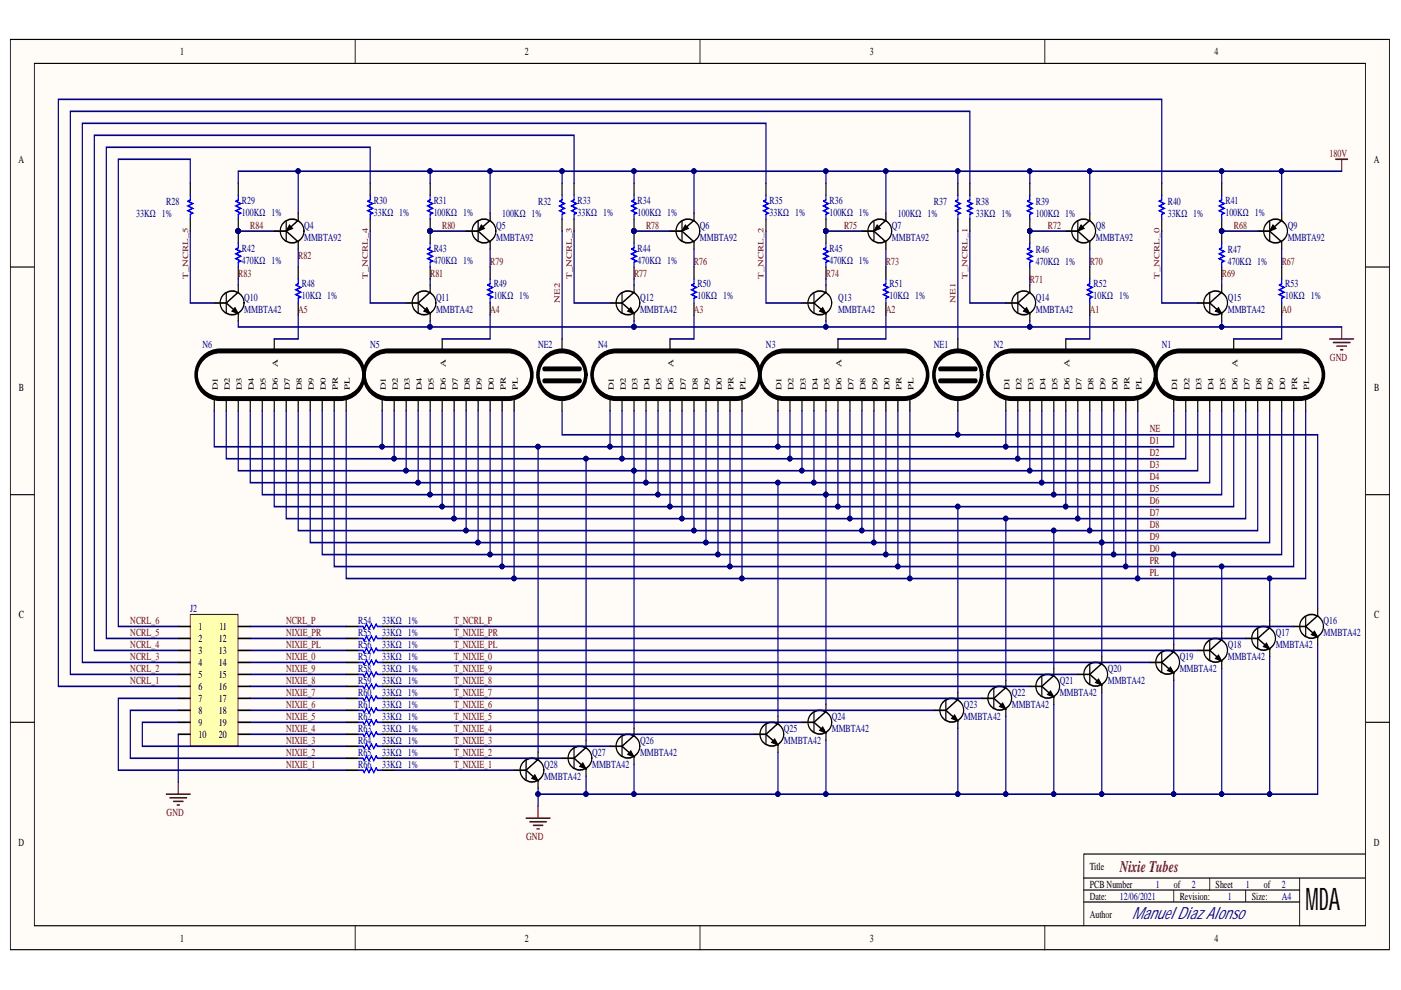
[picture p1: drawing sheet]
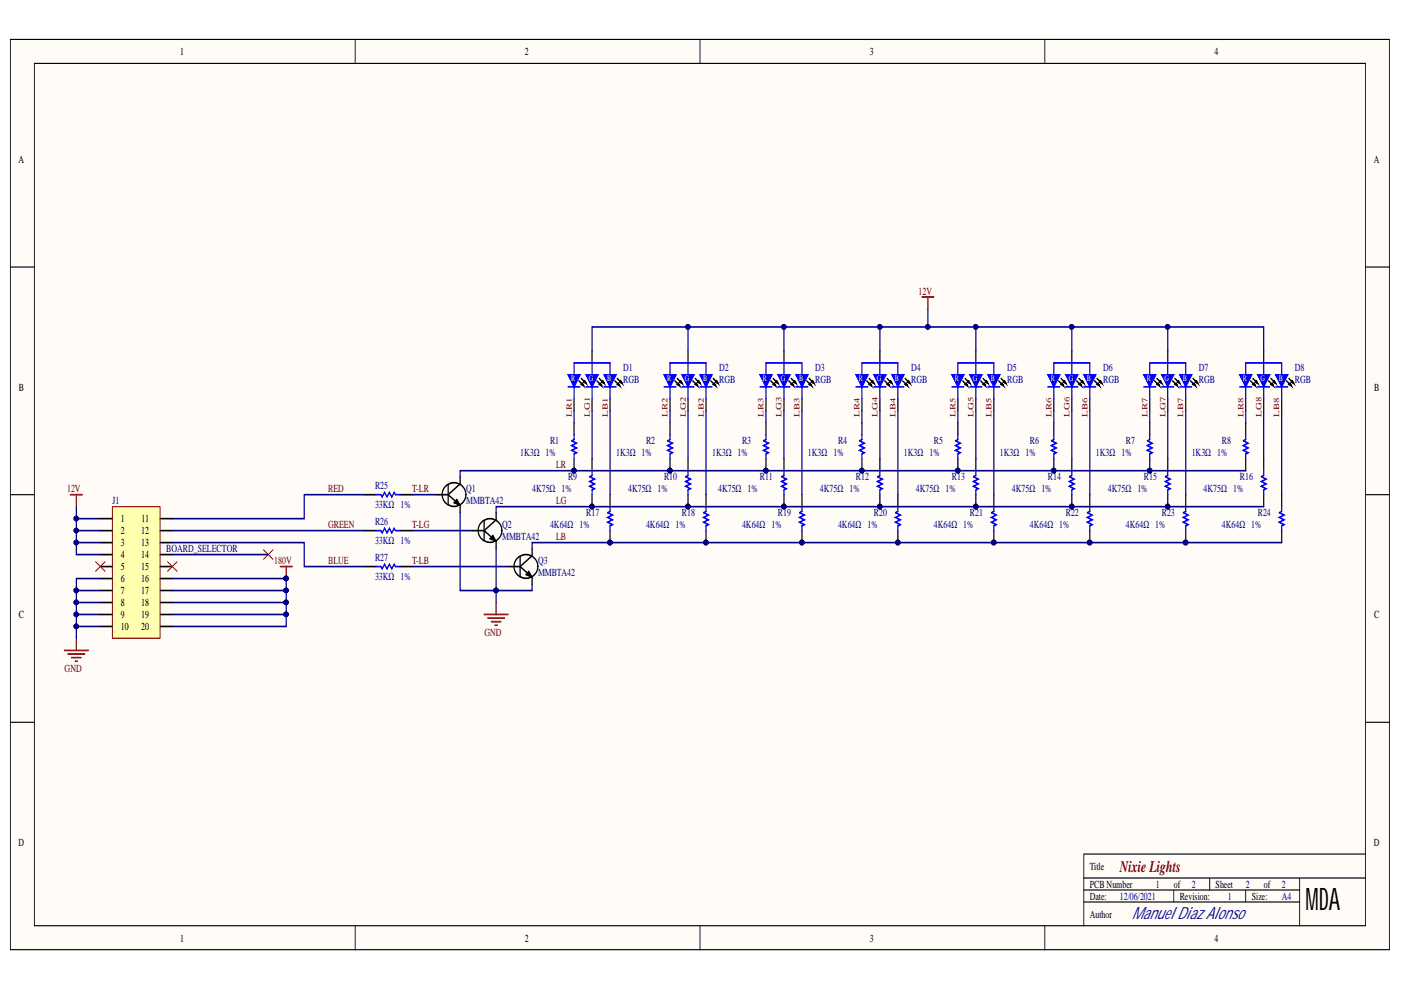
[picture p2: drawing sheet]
# Altium project NixieClock_B1.PrjPcb
2 sheets, 112 parts. Net scope: global (net labels, ports and power ports of the same name join across sheets).
Board file: NixieClock_B1.PcbDoc
Sheets:
  nixie_tube.SchDoc
  nixie_light.SchDoc

## Sheet nixie_tube.SchDoc: Nixie Tubes
size A4; Author: Manuel Diaz Alonso; Address1: 1; Address2: 2; Revision: 1; SheetNumber: 1; SheetTotal: 2

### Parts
J2  PIN_2X10  [PIN_2X10_HDR]  (value not drawn)
N1  NIXIE-IN14  [NIXIE_IN-14]  (value not drawn)
N2  NIXIE-IN14  [NIXIE_IN-14]  (value not drawn)
N3  NIXIE-IN14  [NIXIE_IN-14]  (value not drawn)
N4  NIXIE-IN14  [NIXIE_IN-14]  (value not drawn)
N5  NIXIE-IN14  [NIXIE_IN-14]  (value not drawn)
N6  NIXIE-IN14  [NIXIE_IN-14]  (value not drawn)
NE1  NIXIE-IN3  [NIXIE_IN-3]  (value not drawn)
NE2  NIXIE-IN3  [NIXIE_IN-3]  (value not drawn)
Q4  MMBTA92  [SOT-23]
Q5  MMBTA92  [SOT-23]
Q6  MMBTA92  [SOT-23]
Q7  MMBTA92  [SOT-23]
Q8  MMBTA92  [SOT-23]
Q9  MMBTA92  [SOT-23]
Q10  MMBTA42  [SOT-23]
Q11  MMBTA42  [SOT-23]
Q12  MMBTA42  [SOT-23]
Q13  MMBTA42  [SOT-23]
Q14  MMBTA42  [SOT-23]
Q15  MMBTA42  [SOT-23]
Q16  MMBTA42  [SOT-23]
Q17  MMBTA42  [SOT-23]
Q18  MMBTA42  [SOT-23]
Q19  MMBTA42  [SOT-23]
Q20  MMBTA42  [SOT-23]
Q21  MMBTA42  [SOT-23]
Q22  MMBTA42  [SOT-23]
Q23  MMBTA42  [SOT-23]
Q24  MMBTA42  [SOT-23]
Q25  MMBTA42  [SOT-23]
Q26  MMBTA42  [SOT-23]
Q27  MMBTA42  [SOT-23]
Q28  MMBTA42  [SOT-23]
R28  33KΩ   1%  [0603]
R29  100KΩ   1%  [0603]
R30  33KΩ   1%  [0603]
R31  100KΩ   1%  [0603]
R32  100KΩ   1%  [0603]
R33  33KΩ   1%  [0603]
R34  100KΩ   1%  [0603]
R35  33KΩ   1%  [0603]
R36  100KΩ   1%  [0603]
R37  100KΩ   1%  [0603]
R38  33KΩ   1%  [0603]
R39  100KΩ   1%  [0603]
R40  33KΩ   1%  [0603]
R41  100KΩ   1%  [0603]
R42  470KΩ   1%  [0603]
R43  470KΩ   1%  [0603]
R44  470KΩ   1%  [0603]
R45  470KΩ   1%  [0603]
R46  470KΩ   1%  [0603]
R47  470KΩ   1%  [0603]
R48  10KΩ   1%  [0603]
R49  10KΩ   1%  [0603]
R50  10KΩ   1%  [0603]
R51  10KΩ   1%  [0603]
R52  10KΩ   1%  [0603]
R53  10KΩ   1%  [0603]
R54  33KΩ   1%  [0603]
R55  33KΩ   1%  [0603]
R56  33KΩ   1%  [0603]
R57  33KΩ   1%  [0603]
R58  33KΩ   1%  [0603]
R59  33KΩ   1%  [0603]
R60  33KΩ   1%  [0603]
R61  33KΩ   1%  [0603]
R62  33KΩ   1%  [0603]
R63  33KΩ   1%  [0603]
R64  33KΩ   1%  [0603]
R65  33KΩ   1%  [0603]
R66  33KΩ   1%  [0603]

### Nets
180V: Q4.2(E) Q5.2(E) Q6.2(E) Q7.2(E) Q8.2(E) Q9.2(E) R29.2 R31.2 R32.2 R34.2 R36.2 R37.2 R39.2 R41.2
GND: J2.10 Q10.2(E) Q11.2(E) Q12.2(E) Q13.2(E) Q14.2(E) Q15.2(E) Q16.2(E) Q17.2(E) Q18.2(E) Q19.2(E) Q20.2(E) Q21.2(E) Q22.2(E) Q23.2(E) Q24.2(E) Q25.2(E) Q26.2(E) Q27.2(E) Q28.2(E)
A0: N1.1(A) R53.1
A1: N2.1(A) R52.1
A2: N3.1(A) R51.1
A3: N4.1(A) R50.1
A4: N5.1(A) R49.1
A5: N6.1(A) R48.1
D0: N1.12(D0) N2.12(D0) N3.12(D0) N4.12(D0) N5.12(D0) N6.12(D0) Q19.3(C)
D1: N1.3(D1) N2.3(D1) N3.3(D1) N4.3(D1) N5.3(D1) N6.3(D1) Q28.3(C)
D2: N1.4(D2) N2.4(D2) N3.4(D2) N4.4(D2) N5.4(D2) N6.4(D2) Q27.3(C)
D3: N1.5(D3) N2.5(D3) N3.5(D3) N4.5(D3) N5.5(D3) N6.5(D3) Q26.3(C)
D4: N1.6(D4) N2.6(D4) N3.6(D4) N4.6(D4) N5.6(D4) N6.6(D4) Q25.3(C)
D5: N1.7(D5) N2.7(D5) N3.7(D5) N4.7(D5) N5.7(D5) N6.7(D5) Q24.3(C)
D6: N1.8(D6) N2.8(D6) N3.8(D6) N4.8(D6) N5.8(D6) N6.8(D6) Q23.3(C)
D7: N1.9(D7) N2.9(D7) N3.9(D7) N4.9(D7) N5.9(D7) N6.9(D7) Q22.3(C)
D8: N1.10(D8) N2.10(D8) N3.10(D8) N4.10(D8) N5.10(D8) N6.10(D8) Q21.3(C)
D9: N1.11(D9) N2.11(D9) N3.11(D9) N4.11(D9) N5.11(D9) N6.11(D9) Q20.3(C)
NCRL_1: J2.6 R40.1
NCRL_2: J2.5 R38.2
NCRL_3: J2.4 R35.2
NCRL_4: J2.3 R33.1
NCRL_5: J2.2 R30.2
NCRL_6: J2.1 R28.2
NCRL_P: J2.11 R54.1
NE: NE1.2 NE2.2 Q16.3(C)
NE1: NE1.1 R37.1
NE2: NE2.1 R32.1
NIXIE_0: J2.14 R57.1
NIXIE_1: J2.7 R66.1
NIXIE_2: J2.8 R65.1
NIXIE_3: J2.9 R64.1
NIXIE_4: J2.20 R63.1
NIXIE_5: J2.19 R62.1
NIXIE_6: J2.18 R61.1
NIXIE_7: J2.17 R60.1
NIXIE_8: J2.16 R59.1
NIXIE_9: J2.15 R58.1
NIXIE_PL: J2.13 R56.1
NIXIE_PR: J2.12 R55.1
PL: N1.2(PL) N2.2(PL) N3.2(PL) N4.2(PL) N5.2(PL) N6.2(PL) Q17.3(C)
PR: N1.13(PR) N2.13(PR) N3.13(PR) N4.13(PR) N5.13(PR) N6.13(PR) Q18.3(C)
R67: Q9.3(C) R53.2
R68: Q9.1(B) R41.1 R47.2
R69: Q15.3(C) R47.1
R70: Q8.3(C) R52.2
R71: Q14.3(C) R46.1
R72: Q8.1(B) R39.1 R46.2
R73: Q7.3(C) R51.2
R74: Q13.3(C) R45.1
R75: Q7.1(B) R36.1 R45.2
R76: Q6.3(C) R50.2
R77: Q12.3(C) R44.1
R78: Q6.1(B) R34.1 R44.2
R79: Q5.3(C) R49.2
R80: Q5.1(B) R31.1 R43.2
R81: Q11.3(C) R43.1
R82: Q4.3(C) R48.2
R83: Q10.3(C) R42.1
R84: Q4.1(B) R29.1 R42.2
T_NCRL_0: Q15.1(B) R40.2
T_NCRL_1: Q14.1(B) R38.1
T_NCRL_2: Q13.1(B) R35.1
T_NCRL_3: Q12.1(B) R33.2
T_NCRL_4: Q11.1(B) R30.1
T_NCRL_5: Q10.1(B) R28.1
T_NCRL_P: Q16.1(B) R54.2
T_NIXIE_0: Q19.1(B) R57.2
T_NIXIE_1: Q28.1(B) R66.2
T_NIXIE_2: Q27.1(B) R65.2
T_NIXIE_3: Q26.1(B) R64.2
T_NIXIE_4: Q25.1(B) R63.2
T_NIXIE_5: Q24.1(B) R62.2
T_NIXIE_6: Q23.1(B) R61.2
T_NIXIE_7: Q22.1(B) R60.2
T_NIXIE_8: Q21.1(B) R59.2
T_NIXIE_9: Q20.1(B) R58.2
T_NIXIE_PL: Q18.1(B) R56.2
T_NIXIE_PR: Q17.1(B) R55.2

## Sheet nixie_light.SchDoc: Nixie Lights
size A4; Author: Manuel Diaz Alonso; Address1: 1; Address2: 2; Revision: 1; SheetNumber: 2; SheetTotal: 2

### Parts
D1  RGB  [1210-RGB]
D2  RGB  [1210-RGB]
D3  RGB  [1210-RGB]
D4  RGB  [1210-RGB]
D5  RGB  [1210-RGB]
D6  RGB  [1210-RGB]
D7  RGB  [1210-RGB]
D8  RGB  [1210-RGB]
J1  PIN_2X10  [PIN_2X10_HDR]  (value not drawn)
Q1  MMBTA42  [SOT-23]
Q2  MMBTA42  [SOT-23]
Q3  MMBTA42  [SOT-23]
R1  1K3Ω   1%  [0603]
R2  1K3Ω   1%  [0603]
R3  1K3Ω   1%  [0603]
R4  1K3Ω   1%  [0603]
R5  1K3Ω   1%  [0603]
R6  1K3Ω   1%  [0603]
R7  1K3Ω   1%  [0603]
R8  1K3Ω   1%  [0603]
R9  4K75Ω   1%  [0603]
R10  4K75Ω   1%  [0603]
R11  4K75Ω   1%  [0603]
R12  4K75Ω   1%  [0603]
R13  4K75Ω   1%  [0603]
R14  4K75Ω   1%  [0603]
R15  4K75Ω   1%  [0603]
R16  4K75Ω   1%  [0603]
R17  4K64Ω   1%  [0603]
R18  4K64Ω   1%  [0603]
R19  4K64Ω   1%  [0603]
R20  4K64Ω   1%  [0603]
R21  4K64Ω   1%  [0603]
R22  4K64Ω   1%  [0603]
R23  4K64Ω   1%  [0603]
R24  4K64Ω   1%  [0603]
R25  33KΩ   1%  [0603]
R26  33KΩ   1%  [0603]
R27  33KΩ   1%  [0603]

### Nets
12V: D1.2(A) D2.2(A) D3.2(A) D4.2(A) D5.2(A) D6.2(A) D7.2(A) D8.2(A) J1.1 J1.2 J1.3 J1.4
180V: J1.16 J1.17 J1.18 J1.19 J1.20
GND: J1.6 J1.7 J1.8 J1.9 J1.10 Q1.2(E) Q2.2(E) Q3.2(E)
BLUE: J1.13 R27.1
GREEN: J1.12 R26.1
LB: Q3.3(C) R17.1 R18.1 R19.1 R20.1 R21.1 R22.1 R23.1 R24.1
LB1: D1.3(B) R17.2
LB2: D2.3(B) R18.2
LB3: D3.3(B) R19.2
LB4: D4.3(B) R20.2
LB5: D5.3(B) R21.2
LB6: D6.3(B) R22.2
LB7: D7.3(B) R23.2
LB8: D8.3(B) R24.2
LG: Q2.3(C) R9.1 R10.1 R11.1 R12.1 R13.1 R14.1 R15.1 R16.1
LG1: D1.4(G) R9.2
LG2: D2.4(G) R10.2
LG3: D3.4(G) R11.2
LG4: D4.4(G) R12.2
LG5: D5.4(G) R13.2
LG6: D6.4(G) R14.2
LG7: D7.4(G) R15.2
LG8: D8.4(G) R16.2
LR: Q1.3(C) R1.1 R2.1 R3.1 R4.1 R5.1 R6.1 R7.1 R8.1
LR1: D1.1(R) R1.2
LR2: D2.1(R) R2.2
LR3: D3.1(R) R3.2
LR4: D4.1(R) R4.2
LR5: D5.1(R) R5.2
LR6: D6.1(R) R6.2
LR7: D7.1(R) R7.2
LR8: D8.1(R) R8.2
RED: J1.11 R25.1
T-LB: Q3.1(B) R27.2
T-LG: Q2.1(B) R26.2
T-LR: Q1.1(B) R25.2

Not connected (* = marked no-connect by the designer): J1 5* 14* 15*

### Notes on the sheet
- (near J1) BOARD_SELECTOR

## Nets that join several sheets
180V: nixie_tube (14 pins), nixie_light (5 pins)
GND: nixie_tube (20 pins), nixie_light (8 pins)
